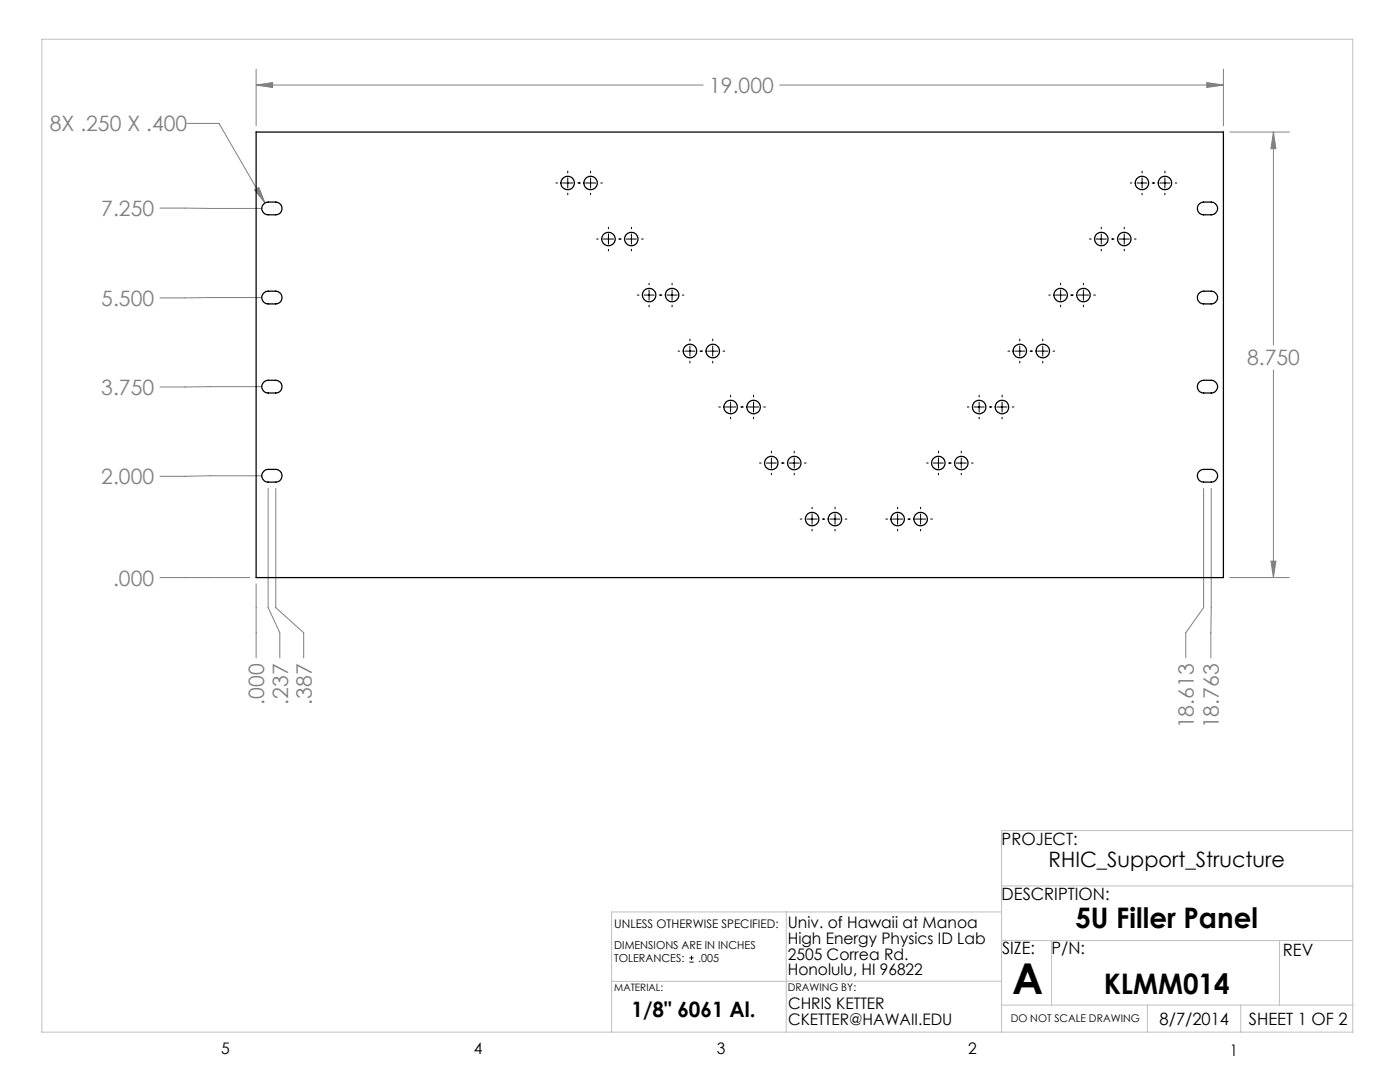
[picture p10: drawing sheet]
<svg xmlns="http://www.w3.org/2000/svg" width="279mm" height="216mm" viewBox="0 0 279 216" stroke-linecap="round" stroke-linejoin="round" font-family="sans-serif">
<g fill="none" stroke="#000" stroke-width=".2">
<path d="M110.9 36.5h.4M112.3 36.5h2M113.3 34.1v.4M113.3 35.5v2M113.3 38.6v.3M115.3 36.5h.6M116.8 36.5h2.1M117.9 34.1v.4M117.9 35.5v2M117.9 38.6v.3M119.9 36.5h.3M225.6 36.5h.3"/>
<path d="M226.9 36.5h2M227.9 34.1v.4M227.9 35.5v2M227.9 38.6v.3M229.9 36.5h.6M231.5 36.5h2M232.5 34.1v.4M232.5 35.5v2M232.5 38.6v.3M234.5 36.5h.3M119.1 47.7h.3M120.4 47.7h2"/>
<path d="M121.4 45.3v.3M121.4 46.7v2M121.4 49.7v.4M123.5 47.7h.5M125 47.7h2M126 45.3v.3M126 46.7v2M126 49.7v.4M127.2 58.9h.3M128 47.7h.4M128.6 58.9h2M129.5 56.5v.3"/>
<path d="M129.5 57.9v2M131.6 58.9h.5M133.1 58.9h2M134.1 56.5v.3M134.1 57.9v2M136.2 58.9h.3M209.3 58.9h.3M210.6 58.9h2.1M211.7 56.5v.3M211.7 57.9v2M213.7 58.9h.5M215.2 58.9h2"/>
<path d="M216.2 56.5v.3M216.2 57.9v2M217.4 47.7h.4M218.3 58.9h.3M218.8 47.7h2M219.8 45.3v.3M219.8 46.7v2M219.8 49.7v.4M221.8 47.7h.5M223.3 47.7h2.1M224.4 45.3v.3M224.4 46.7v2"/>
<path d="M224.4 49.7v.4M226.4 47.7h.3M129.5 60.9v.3M134.1 60.9v.3M135.3 70.1h.3M136.7 70.1h2M137.7 67.7v.3M137.7 69v2M137.7 72.1v.3M139.7 70.1h.5M141.3 70.1h2M142.2 67.7v.3"/>
<path d="M142.2 69v2M142.2 72.1v.3M144.3 70.1h.3M145.8 78.8v.4M150.4 78.8v.4M195.4 78.8v.4M200 78.8v.4M201.2 70.1h.3M202.5 70.1h2M203.5 67.7v.3M203.5 69v2M203.5 72.1v.3"/>
<path d="M205.6 70.1h.5M207.1 70.1h2M208.1 67.7v.3M208.1 69v2M208.1 72.1v.3M210.1 70.1h.4M211.7 60.9v.3M216.2 60.9v.3M143.4 81.2h.4M144.8 81.2h2M145.8 80.2v2M145.8 83.3v.3"/>
<path d="M147.8 81.2h.5M149.4 81.2h2M150.4 80.2v2M150.4 83.3v.3M151.6 92.4h.3M152.4 81.2h.4M152.9 92.4h2M154 90v.4M154 91.4v2M154 94.4v.4M156 92.4h.5M157.5 92.4h2"/>
<path d="M158.5 90v.4M158.5 91.4v2M158.5 94.4v.4M160.5 92.4h.4M184.9 92.4h.3M186.3 92.4h2M187.3 90v.4M187.3 91.4v2M187.3 94.4v.4M189.3 92.4h.5M190.8 92.4h2.1M191.8 90v.4"/>
<path d="M191.8 91.4v2M191.8 94.4v.4M193 81.2h.4M193.9 92.4h.3M194.4 81.2h2M195.4 80.2v2M195.4 83.3v.3M197.4 81.2h.5M199 81.2h2M200 80.2v2M200 83.3v.3M202 81.2h.4"/>
<path d="M159.7 103.6h.3M161 103.6h2.1M162.1 101.2v.3M162.1 102.6v2M162.1 105.6v.3M164.1 103.6h.5M165.6 103.6h2M166.7 101.2v.3M166.7 102.6v2M166.7 105.6v.3M168.7 103.6h.3M176.8 103.6h.3"/>
<path d="M178.1 103.6h2.1M179.1 101.2v.3M179.1 102.6v2M179.1 105.6v.3M181.2 103.6h.5M182.7 103.6h2M183.7 101.2v.3M183.7 102.6v2M183.7 105.6v.3M185.7 103.6h.4M137.6 192h.8M137.6 191.1h.8"/>
<path d="M138 190.7v.9"/>
</g>
<g fill="none" stroke="#808080" stroke-width=".2">
<path d="M51.1 17l3.3-.5v1zM51.1 13.8v11.3M51.1 17h89.2M155.6 17h88.6M240.8 16.5l3.4 .5-3.4 .5zM244.2 13.8v11.3M37.4 24.6h6.3l9.2 15.9M50.8 37.9l.8-.5 1.3 3.1zM245.4 26.4h11.9M254.1 26.4l.5 3.3h-1zM254.1 26.4v42.4M31.9 41.5l20.3 .1"/>
<path d="M52.2 59.4h-20.3M52.2 77.2h-20.3M254.1 73.9v41.4M52.2 94.9l-20.3 .1M53.5 97.5v23.7l2.3 5.1v5M55 97.5v23.7l5.6 5.1v5M240.2 97.5v23.7l-3.6 5.1v5M241.7 97.5v33.8M31.9 115.3h17.9M51.1 116.5v14.8M245.4 115.3h11.9M253.6 112h1l-.5 3.3z"/>
</g>
<g fill="none" stroke="#c0c0c0" stroke-width=".2">
<path d="M8.4 7.8h261.6v198.2h-261.6zM199.9 176.8h70.1M270 165.7h-70.1v40.3M122.1 195.8h34.8M156.9 182v24M156.9 195.8h43M199.9 182h-77.8v24M199.9 187.7h70.1M209.9 187.7v12.9M255.3 187.7v12.9M199.9 200.6h70.1M229 200.6v5.4"/>
<path d="M247.6 200.6v5.4"/>
</g>
<path d="M240.8 16.5l3.4 .5-3.4 .5zM51.1 17l3.3-.5v1zM253.6 112h1l-.5 3.3zM254.1 26.4l.5 3.3h-1zM50.8 37.9l2.1 2.6-1.3-3.1z" fill="#808080"/>
<g fill="none" stroke="#000" stroke-width=".25">
<path d="M51.1 26.4h193.1v88.9h-193.1zM52.7 40.6a3.2 3.2 0 0 1 3.1 0 1.26 1.26 0 0 1 .4 1.4 1.26 1.26 0 0 1-1.2 .9h-1.5a1.26 1.26 0 0 1-1.2-.9 1.26 1.26 0 0 1 .4-1.4zM52.7 58.4a3.2 3.2 0 0 1 3.1 0 1.26 1.26 0 0 1 .4 1.4 1.26 1.26 0 0 1-1.2 .8h-1.5a1.26 1.26 0 0 1-1.2-.8 1.26 1.26 0 0 1 .4-1.4zM239.4 40.6a3.2 3.2 0 0 1 3.1 0 1.25 1.25 0 0 1 .4 1.4 1.25 1.25 0 0 1-1.2 .9h-1.5a1.26 1.26 0 0 1-1.2-.9 1.26 1.26 0 0 1 .4-1.4zM239.4 58.4a3.2 3.2 0 0 1 3.1 0 1.25 1.25 0 0 1 .4 1.4 1.25 1.25 0 0 1-1.2 .8h-1.5a1.26 1.26 0 0 1-1.2-.8 1.26 1.26 0 0 1 .4-1.4zM52.7 76.2a3.2 3.2 0 0 1 3.1 0 1.26 1.26 0 0 1 .4 1.4 1.26 1.26 0 0 1-1.2 .8h-1.5a1.26 1.26 0 0 1-1.2-.8 1.26 1.26 0 0 1 .4-1.4zM239.4 76.2a3.2 3.2 0 0 1 3.1 0 1.25 1.25 0 0 1 .4 1.4 1.25 1.25 0 0 1-1.2 .8h-1.5a1.26 1.26 0 0 1-1.2-.8 1.26 1.26 0 0 1 .4-1.4zM52.7 94a3.2 3.2 0 0 1 3.1 0 1.26 1.26 0 0 1 .4 1.4 1.26 1.26 0 0 1-1.2 .8h-1.5a1.26 1.26 0 0 1-1.2-.8 1.26 1.26 0 0 1 .4-1.4zM239.4 94a3.2 3.2 0 0 1 3.1 0 1.25 1.25 0 0 1 .4 1.4 1.25 1.25 0 0 1-1.2 .8h-1.5a1.26 1.26 0 0 1-1.2-.8 1.26 1.26 0 0 1 .4-1.4z"/>
<circle cx="113.3" cy="36.5" r="1.36"/>
<circle cx="117.9" cy="36.5" r="1.35"/>
<circle cx="227.9" cy="36.5" r="1.36"/>
<circle cx="232.5" cy="36.5" r="1.35"/>
<circle cx="121.4" cy="47.7" r="1.34"/>
<circle cx="126" cy="47.7" r="1.36"/>
<circle cx="129.5" cy="58.9" r="1.35"/>
<circle cx="134.1" cy="58.9" r="1.34"/>
<circle cx="211.7" cy="58.9" r="1.34"/>
<circle cx="216.2" cy="58.9" r="1.35"/>
<circle cx="219.8" cy="47.7" r="1.35"/>
<circle cx="224.4" cy="47.7" r="1.34"/>
<circle cx="137.7" cy="70" r="1.35"/>
<circle cx="142.3" cy="70" r="1.36"/>
<circle cx="203.5" cy="70" r="1.36"/>
<circle cx="208.1" cy="70" r="1.35"/>
<circle cx="145.8" cy="81.2" r="1.36"/>
<circle cx="150.4" cy="81.2" r="1.35"/>
<circle cx="153.9" cy="92.4" r="1.36"/>
<circle cx="158.5" cy="92.4" r="1.35"/>
<circle cx="187.3" cy="92.4" r="1.36"/>
<circle cx="191.8" cy="92.4" r="1.35"/>
<circle cx="195.4" cy="81.2" r="1.35"/>
<circle cx="200" cy="81.2" r="1.37"/>
<circle cx="162.1" cy="103.6" r="1.34"/>
<circle cx="166.6" cy="103.6" r="1.36"/>
<circle cx="179.1" cy="103.6" r="1.35"/>
<circle cx="183.7" cy="103.6" r="1.34"/>
</g>
<text font-size="8.5" x="202" y="198.3">A</text>
<g font-size="5.6">
<text x="214.6" y="185.1">5U Filler Panel</text>
<text x="220.3" y="198.4">KLMM014</text>
</g>
<g font-size="4.2" fill="#808080">
<text x="141.5" y="18.6">19.000</text>
<text x="9.9" y="26.2">8X .250 X .400</text>
<text x="20.2" y="43.1">7.250</text>
<text x="20.2" y="61">5.500</text>
<text x="248.9" y="72.9">8.750</text>
<text x="20.2" y="78.8">3.750</text>
<text x="20.2" y="96.6">2.000</text>
<text x="22.6" y="116.8">.000</text>
<text x="52.7" y="140.6" transform="rotate(-90 52.7 140.6)">.000</text>
<text x="57.5" y="140.6" transform="rotate(-90 57.5 140.6)">.237</text>
<text x="62.2" y="140.6" transform="rotate(-90 62.2 140.6)">.387</text>
<text x="238.2" y="145.3" transform="rotate(-90 238.2 145.3)">18.613</text>
<text x="243.3" y="145.3" transform="rotate(-90 243.3 145.3)">18.763</text>
</g>
<g font-size="4.2">
<text x="209.3" y="173.1">RHIC_Support_Structure</text>
<text x="126" y="202.9">1/8&quot; 6061 Al.</text>
</g>
<g font-size="3.4">
<text x="199.9" y="168.5">PROJECT:</text>
<text x="199.9" y="179.6">DESCRIPTION:</text>
<text x="200" y="190.5">SIZE:</text>
<text x="209.9" y="190.5">P/N:</text>
<text x="256" y="190.8">REV</text>
<text x="231.4" y="204.5">8/7/2014</text>
<text x="249.2" y="204.5">SHEET 1 OF 2</text>
</g>
<g font-size="3.2">
<text x="157.2" y="185.1">Univ. of Hawaii at Manoa</text>
<text x="157.2" y="188.3">High Energy Physics ID Lab</text>
<text x="157.2" y="191.5">2505 Correa Rd.</text>
<text x="157.2" y="194.6">Honolulu, HI 96822</text>
<text x="157.3" y="201.4">CHRIS KETTER</text>
<text x="157.3" y="204.6">CKETTER@HAWAII.EDU</text>
<text x="44.2" y="210.4">5</text>
<text x="94.6" y="210.3">4</text>
<text x="143.1" y="210.4">3</text>
<text x="193.2" y="210.3">2</text>
<text x="245.4" y="210.6">1</text>
</g>
<text font-size="2.4" x="122.6" y="185.1">UNLESS OTHERWISE SPECIFIED:</text>
<g font-size="2.2">
<text x="122.6" y="189.3">DIMENSIONS ARE IN INCHES</text>
<text x="122.6" y="192">TOLERANCES:</text>
<text x="139.3" y="192">.005</text>
</g>
<g font-size="2.1">
<text x="157.2" y="197.8">DRAWING BY:</text>
<text x="201.7" y="204">DO NOT SCALE DRAWING</text>
</g>
<text font-size="2" x="122.6" y="197.7">MATERIAL:</text>
</svg>
